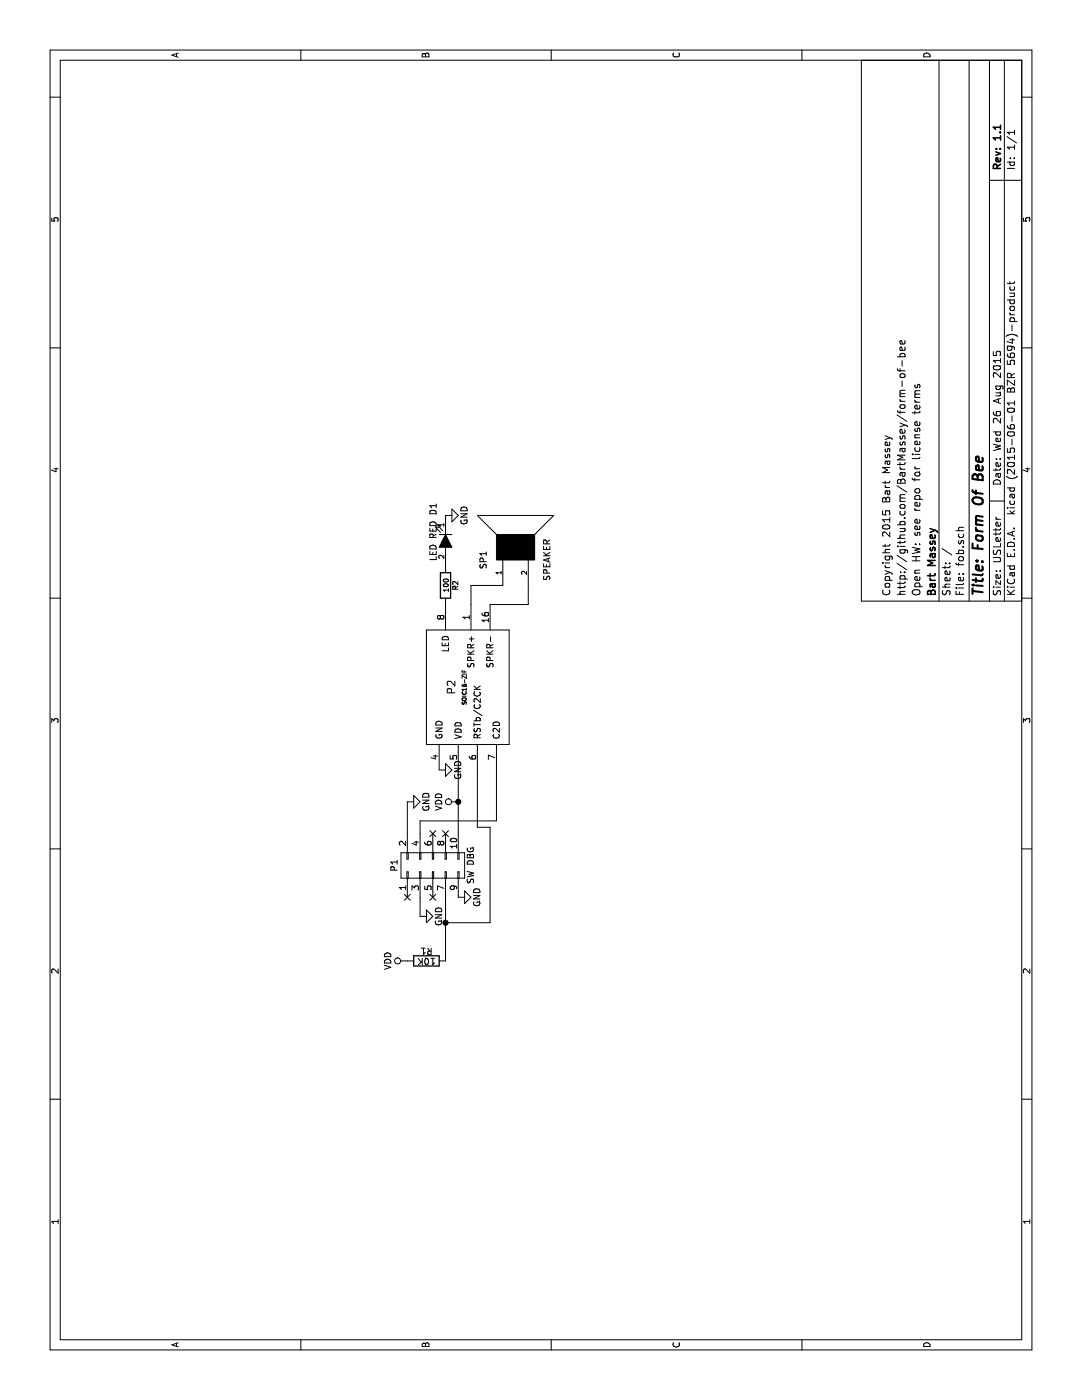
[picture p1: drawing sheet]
EESchema Schematic File Version 2
LIBS:power
LIBS:device
LIBS:transistors
LIBS:conn
LIBS:linear
LIBS:regul
LIBS:74xx
LIBS:cmos4000
LIBS:adc-dac
LIBS:memory
LIBS:xilinx
LIBS:microcontrollers
LIBS:dsp
LIBS:microchip
LIBS:analog_switches
LIBS:motorola
LIBS:texas
LIBS:intel
LIBS:audio
LIBS:interface
LIBS:digital-audio
LIBS:philips
LIBS:display
LIBS:cypress
LIBS:siliconi
LIBS:opto
LIBS:atmel
LIBS:contrib
LIBS:valves
LIBS:soic16-zif
EELAYER 25 0
EELAYER END
$Descr USLetter 11000 8500
encoding utf-8
Sheet 1 1
Title "Form Of Bee"
Date "Wed 26 Aug 2015"
Rev "1.1"
Comp "Bart Massey"
Comment1 "Open HW: see repo for license terms"
Comment2 "http://github.com/BartMassey/form-of-bee"
Comment3 "Copyright 2015 Bart Massey"
Comment4 ""
$EndDescr
$Comp
L R R2
U 1 1
P 6400 3500
F 0 "R2" V 6480 3500 40  0000 C CNN
F 1 "100" V 6407 3501 40  0000 C CNN
F 2 "Resistors_ThroughHole:Resistor_Horizontal_RM15mm" V 6330 3500 30  0001 C CNN
F 3 "~" H 6400 3500 30  0000 C CNN
	1    6400 3500
	0    1    1    0   
$EndComp
$Comp
L LED D1
U 1 1
P 6750 3500
F 0 "D1" H 6500 3400 50  0000 C CNN
F 1 "LED RED" H 6750 3400 50  0000 C CNN
F 2 "LEDs:LED-5MM" H 6750 3500 60  0001 C CNN
F 3 "~" H 6750 3500 60  0000 C CNN
	1    6750 3500
	-1   0    0    1   
$EndComp
$Comp
L GND #PWR01
U 1 1
P 6950 3500
F 0 "#PWR01" H 6950 3250 50  0001 C CNN
F 1 "GND" H 6950 3350 50  0000 C CNN
F 2 "" H 6950 3500 60  0000 C CNN
F 3 "" H 6950 3500 60  0000 C CNN
	1    6950 3500
	1    0    0    -1  
$EndComp
$Comp
L SPEAKER SP1
U 1 1
P 6700 4050
F 0 "SP1" H 6600 4300 50  0000 C CNN
F 1 "SPEAKER" H 6600 3800 50  0000 C CNN
F 2 "pui-at-1224-twt-5v-2-r:PUI-AT-1224-TWT-5V-2-R" H 6700 4050 60  0001 C CNN
F 3 "" H 6700 4050 60  0000 C CNN
	1    6700 4050
	1    0    0    -1  
$EndComp
$Comp
L VDD #PWR02
U 1 1
P 4700 3600
F 0 "#PWR02" H 4700 3450 50  0001 C CNN
F 1 "VDD" H 4700 3750 50  0000 C CNN
F 2 "" H 4700 3600 60  0000 C CNN
F 3 "" H 4700 3600 60  0000 C CNN
	1    4700 3600
	1    0    0    -1  
$EndComp
$Comp
L GND #PWR03
U 1 1
P 4950 3450
F 0 "#PWR03" H 4950 3200 50  0001 C CNN
F 1 "GND" H 4950 3300 50  0000 C CNN
F 2 "" H 4950 3450 60  0000 C CNN
F 3 "" H 4950 3450 60  0000 C CNN
	1    4950 3450
	1    0    0    -1  
$EndComp
$Comp
L CONN_02X05 P1
U 1 1
P 4200 3400
F 0 "P1" H 4200 3700 50  0000 C CNN
F 1 "SW DBG" H 4200 3100 50  0000 C CNN
F 2 "Pin_Headers:Pin_Header_Straight_2x05" H 4200 2200 60  0001 C CNN
F 3 "" H 4200 2200 60  0000 C CNN
	1    4200 3400
	1    0    0    -1  
$EndComp
$Comp
L GND #PWR04
U 1 1
P 4700 3200
F 0 "#PWR04" H 4700 2950 50  0001 C CNN
F 1 "GND" H 4700 3050 50  0000 C CNN
F 2 "" H 4700 3200 60  0000 C CNN
F 3 "" H 4700 3200 60  0000 C CNN
	1    4700 3200
	1    0    0    -1  
$EndComp
$Comp
L GND #PWR05
U 1 1
P 3800 3300
F 0 "#PWR05" H 3800 3050 50  0001 C CNN
F 1 "GND" H 3800 3150 50  0000 C CNN
F 2 "" H 3800 3300 60  0000 C CNN
F 3 "" H 3800 3300 60  0000 C CNN
	1    3800 3300
	1    0    0    -1  
$EndComp
$Comp
L GND #PWR06
U 1 1
P 3950 3600
F 0 "#PWR06" H 3950 3350 50  0001 C CNN
F 1 "GND" H 3950 3450 50  0000 C CNN
F 2 "" H 3950 3600 60  0000 C CNN
F 3 "" H 3950 3600 60  0000 C CNN
	1    3950 3600
	1    0    0    -1  
$EndComp
Wire Wire Line
	3950 3300 3800 3300
NoConn ~ 3950 3200
NoConn ~ 3950 3400
NoConn ~ 4450 3400
NoConn ~ 4450 3500
$Comp
L SOIC16-ZIF P2
U 1 1
P 5600 3900
F 0 "P2" H 5600 4250 60  0000 C CNN
F 1 "SOIC16-ZIF" H 5600 4150 31  0000 C CNN
F 2 "waveshare_fp-16-1.27-05:WAVESHARE_FP-16-1.27-05" H 5600 4150 60  0001 C CNN
F 3 "" H 5600 4150 60  0000 C CNN
	1    5600 3900
	1    0    0    -1  
$EndComp
Wire Wire Line
	4450 3600 4950 3600
Connection ~ 4700 3600
Wire Wire Line
	3450 3500 3950 3500
Wire Wire Line
	3750 3500 3750 3850
Wire Wire Line
	3750 3850 4500 3850
Wire Wire Line
	4500 3850 4500 3750
Wire Wire Line
	4500 3750 4950 3750
Wire Wire Line
	4450 3200 4700 3200
Wire Wire Line
	4450 3300 4550 3300
Wire Wire Line
	4550 3300 4550 3900
Wire Wire Line
	4550 3900 4950 3900
Wire Wire Line
	6250 3700 6400 3700
Wire Wire Line
	6400 3700 6400 3950
Wire Wire Line
	6250 3850 6250 4150
Wire Wire Line
	6250 4150 6400 4150
$Comp
L VDD #PWR07
U 1 1
P 3450 3200
F 0 "#PWR07" H 3450 3050 50  0001 C CNN
F 1 "VDD" H 3450 3350 50  0000 C CNN
F 2 "" H 3450 3200 60  0000 C CNN
F 3 "" H 3450 3200 60  0000 C CNN
	1    3450 3200
	1    0    0    -1  
$EndComp
$Comp
L R R1
U 1 1
P 3450 3350
F 0 "R1" V 3530 3350 50  0000 C CNN
F 1 "10K" V 3450 3350 50  0000 C CNN
F 2 "Resistors_ThroughHole:Resistor_Horizontal_RM15mm" V 3380 3350 30  0001 C CNN
F 3 "" H 3450 3350 30  0000 C CNN
	1    3450 3350
	1    0    0    -1  
$EndComp
Connection ~ 3750 3500
$EndSCHEMATC
